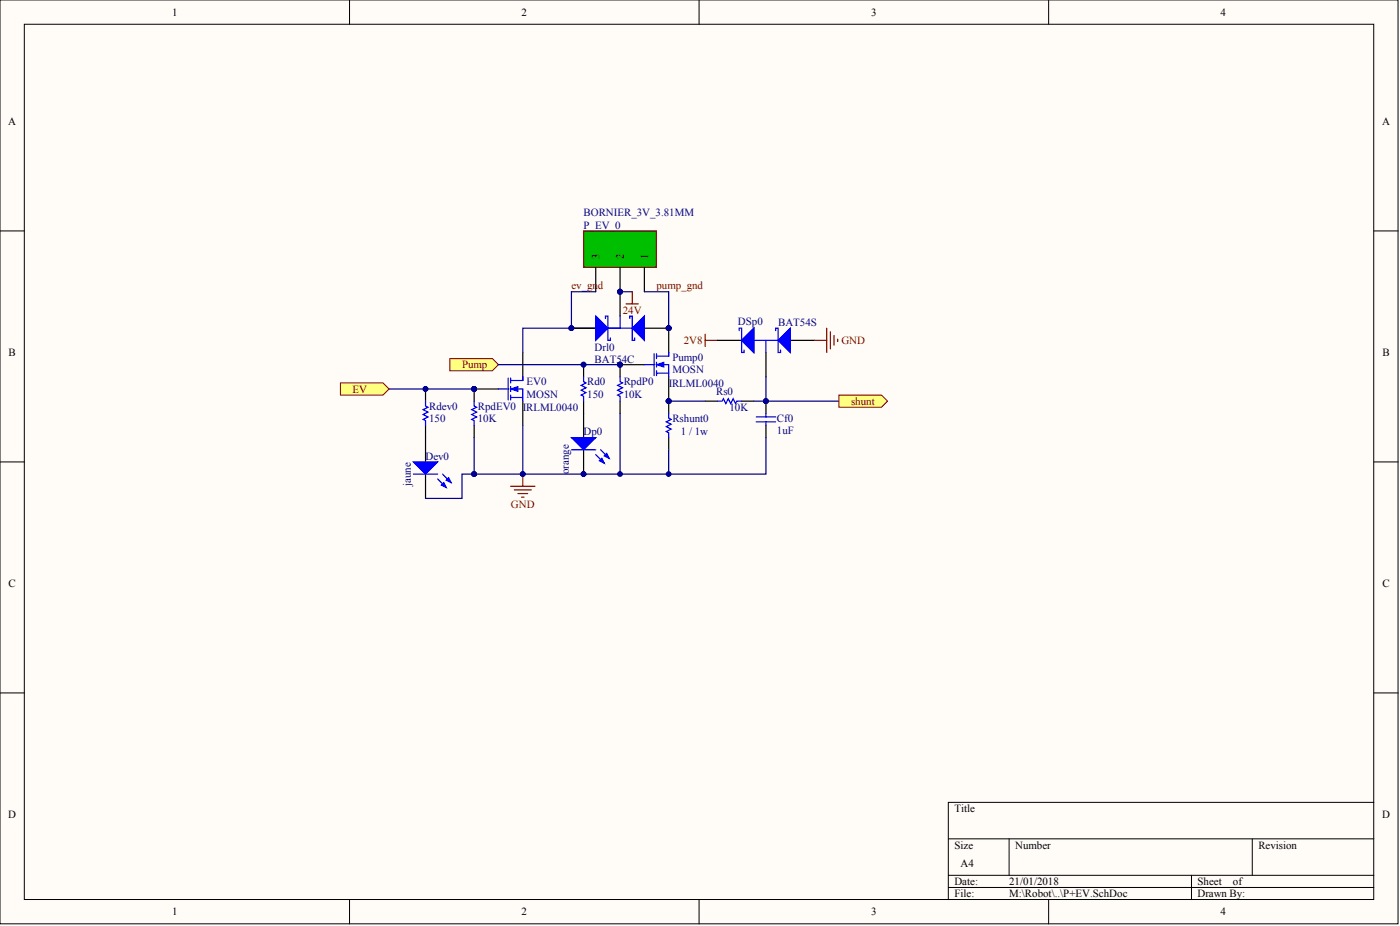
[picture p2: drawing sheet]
<svg xmlns="http://www.w3.org/2000/svg" width="243mm" height="161mm" viewBox="0 0 243 161" stroke-linecap="round" stroke-linejoin="round" font-family="sans-serif">
<g fill="#fffcf8" stroke="#000" stroke-width=".17">
<path d="M0 0h243.1v160.5h-243.1z"/>
<path d="M4.2 4.2h234.6v152.1h-234.6z"/>
</g>
<g fill="none" stroke="#000" stroke-width=".17">
<path d="M60.8 0v4.2M121.5 0v4.2M182.3 0v4.2M0 40.1h4.2M238.9 40.1h4.2M0 80.2h4.2M238.9 80.2h4.2M0 120.4h4.2M238.9 120.4h4.2M238.9 139.4h-74v16.9M60.8 156.3v4.2M121.5 156.3v4.2"/>
<path d="M164.9 145.7h74M164.9 152.1h74M164.9 154.2h74M175.5 145.7v6.4M182.3 156.3v4.2M207.2 152.1v4.2M217.7 145.7v6.4"/>
</g>
<g fill="none" stroke="#000" stroke-width=".21">
<path d="M116.3 57v4.2M124.7 59.1h4.2M137.4 59.1h4.2M74 67.6v2.1M74 73.9v6.3M82.4 67.6h4.3M82.4 73.9v2.1M90.9 61.2v4.3M90.9 69.7v4.2M101.5 63.4v2.1M101.5 69.7v6.3M101.5 78.1v4.3"/>
<path d="M107.8 63.4h4.2M107.8 69.7v2.1M116.3 65.5v6.3M116.3 76v2.1M122.6 69.7h2.1M128.9 69.7h2.2M133.2 61.2v4.3M133.2 73.9v2.1M74 82.4v4.2"/>
</g>
<g fill="#000080" stroke="#000080" stroke-width=".17">
<circle cx="116.3" cy="69.7" r=".41"/>
<circle cx="90.9" cy="82.4" r=".41"/>
<circle cx="101.5" cy="82.4" r=".41"/>
<circle cx="101.5" cy="63.3" r=".41"/>
<circle cx="74" cy="67.6" r=".41"/>
<circle cx="116.3" cy="82.4" r=".41"/>
<circle cx="107.8" cy="82.4" r=".41"/>
<circle cx="82.4" cy="82.4" r=".41"/>
</g>
<g fill="none" stroke="#00f" stroke-width=".21">
<path d="M128.5 57.4v-.4h.4v4.2h.5v-.4M131.1 59.1h4.2M133.2 59.1v2.1M134.9 57.4v-.4h.4v4.2h.4v-.4M74 69.7v.8l.4 .2-.8 .5 .8 .4-.8 .4 .8 .4-.8 .5 .4 .2v.8M82.4 69.7v.8l.5 .2-.9 .5 .9 .4-.9 .4 .9 .4-.9 .5 .4 .2v.8M86.7 67.6h1.7M88.4 65.7v3.8M88.8 67.6h2.1v2.1M88.8 69.1h2.1M88.8 65.7v.8M88.8 67.2v.8"/>
<path d="M88.8 68.6v.9M90.9 65.5v.6h-2.1M99.4 78.1h4.2M101.5 65.5v.8l.4 .2-.9 .4 .9 .5-.9 .4 .9 .4-.9 .4 .5 .2v.9M103.6 79l1.5 1.5M104.4 78.1l1.5 1.5M107.8 65.5v.8l.4 .2-.8 .4 .8 .5-.8 .4 .8 .4-.8 .4 .4 .2v.9M112 63.4h1.7M113.7 61.5v3.8M114.2 63.4h2.1v2.1M114.2 64.8h2.1M114.2 61.5v.8"/>
<path d="M114.2 62.9v.9M114.2 64.4v.9M116.3 71.8v.8l.4 .3-.9 .4 .9 .4-.9 .4 .9 .4-.9 .5 .5 .2v.8M116.3 61.2v.7h-2.1M124.7 69.7h.9l.2-.4 .4 .8 .4-.8 .4 .8 .5-.8 .4 .8 .2-.4h.8M131.5 72.4h3.4M131.5 73.3h3.4M133.2 73.3v.6M71.9 82.4h4.2M76.1 83.2l1.5 1.5M76.9 82.4l1.5 1.4"/>
</g>
<g fill="#00f" stroke="#00f" stroke-width=".17">
<path d="M114.2 63.4l1.2-.5v.9z"/>
<path d="M88.8 67.6l1.3-.4v.8z"/>
</g>
<path d="M107.8 57h-16.9v4.2M82.4 76v6.4M90.9 73.9v8.5M107.8 71.8v10.6M116.3 69.7h6.3M116.3 78.1v4.3M131.1 69.7h14.8M133.2 76v6.4h-50.8M133.2 65.5v4.2M82.4 82.4h-2.1v4.2h-6.3" fill="none" stroke="#000080" stroke-width=".21"/>
<path d="M122.6 58.1v2.1M122.6 59.1h2.1M141.6 59.1h2.1M143.7 57v4.2M144.4 57.7v2.9M145 58.3v1.7M145.6 58.9v.4M88.8 84.5h4.2M89.4 85.1h3M90.1 85.7h1.6M90.7 86.4h.4M90.9 82.4v2.1" fill="none" stroke="#800000" stroke-width=".21"/>
<g fill="#00f" stroke="#00f" stroke-width=".21">
<path d="M135.3 59.1l2.1-2.1v4.2z"/>
<path d="M128.9 59.1l2.2-2.1v4.2z"/>
<path d="M99.4 76h4.2l-2.1 2.1z"/>
<path d="M104.2 80l.4-.4 .5 .9z"/>
<path d="M105.1 79.2l.4-.4 .4 .8z"/>
<path d="M71.9 80.2h4.2l-2.1 2.2z"/>
<path d="M76.7 84.3l.5-.5 .4 .9z"/>
<path d="M77.6 83.4l.4-.4 .4 .8z"/>
</g>
<path d="M101.5 40.1h12.6v6.3h-12.6z" fill="#00bf00" stroke="#800000" stroke-width=".21"/>
<path d="M99.4 57h4.2M103.6 46.5v4.2M107.8 50.7v4.2M112 46.5v4.2M112 57h4.3" fill="none" stroke="#000" stroke-width=".21"/>
<path d="M105.3 55.3v-.4h.4v4.2h.4v-.4M105.7 57h4.2M107.8 54.9v2.1M109.5 55.3v-.4h.4v4.2h.4v-.4" fill="none" stroke="#00f" stroke-width=".21"/>
<circle cx="99.3" cy="57" r=".41" fill="#000080" stroke="#000080" stroke-width=".17"/>
<g fill="#00f" stroke="#00f" stroke-width=".21">
<path d="M103.6 54.9l2.1 2.1-2.1 2.1z"/>
<path d="M109.9 57l2.1-2.1v4.2z"/>
</g>
<path d="M103.6 50.7h-4.2v6.3M112 50.7h4.3v6.3M67.6 67.6h14.8" fill="none" stroke="#000080" stroke-width=".21"/>
<path d="M108.9 52.8h2.1M109.9 50.7v2.1" fill="none" stroke="#800000" stroke-width=".21"/>
<g fill="#ffff80" stroke="#800000" stroke-width=".17">
<path d="M59.2 66.5h7.4l1 1.1-1 1h-7.4z" fill-rule="evenodd"/>
<path d="M78.2 62.3h7.4l1.1 1.1-1.1 1h-7.4z" fill-rule="evenodd"/>
</g>
<path d="M86.7 63.4h21.1" fill="none" stroke="#000080" stroke-width=".21"/>
<path d="M145.9 68.6h7.4l1 1.1-1 1h-7.4z" fill-rule="evenodd" fill="#ffff80" stroke="#800000" stroke-width=".17"/>
<text font-size="5.3" fill="#000080" x="107.2" y="49.5">PIP0EV0002</text>
<g font-size="3.2" fill="#000080">
<text x="107.2" y="65">PIRpdP002</text>
<text x="81.8" y="69.2">PIRpdEV002</text>
<text x="132.6" y="71.3">PICf002</text>
</g>
<g font-size="1.9">
<text x="29.9" y="2.7">1</text>
<text x="90.7" y="2.7">2</text>
<text x="151.5" y="2.7">3</text>
<text x="212.2" y="2.7">4</text>
<text x="1.4" y="21.7">A</text>
<text x="240.3" y="21.7">A</text>
<text x="104.2" y="45" transform="rotate(-90 104.2 45)">3</text>
<text x="108.4" y="45" transform="rotate(-90 108.4 45)">2</text>
<text x="112.7" y="45" transform="rotate(-90 112.7 45)">1</text>
<text x="1.5" y="61.9">B</text>
<text x="240.4" y="61.9">B</text>
<text x="1.5" y="102">C</text>
<text x="240.4" y="102">C</text>
<text x="1.4" y="142.1">D</text>
<text x="165.9" y="141.1">Title</text>
<text x="240.3" y="142.1">D</text>
<text x="165.9" y="147.4">Size</text>
<text x="176.5" y="147.4">Number</text>
<text x="218.8" y="147.4">Revision</text>
<text x="165.9" y="153.8">Date:</text>
<text x="165.9" y="155.9">File:</text>
<text x="167" y="150.6">A4</text>
<text x="175.5" y="153.8">21/01/2018</text>
<text x="175.5" y="155.9">M:\Robot\..\P+EV.SchDoc</text>
<text x="208.2" y="153.8">Sheet</text>
<text x="208.2" y="155.9">Drawn By:</text>
<text x="214.4" y="153.8">of</text>
<text x="29.9" y="159">1</text>
<text x="90.7" y="159">2</text>
<text x="151.5" y="159">3</text>
<text x="212.2" y="159">4</text>
</g>
<g font-size="1.9" fill="#000080">
<text x="101.5" y="39.7">P_EV_0</text>
<text x="101.5" y="37.6">BORNIER_3V_3.81MM</text>
<text x="128.3" y="56.4">DSp0</text>
<text x="135.3" y="56.6">BAT54S</text>
<text x="103.4" y="61">Drl0</text>
<text x="103.4" y="63.1">BAT54C</text>
<text x="116.9" y="62.7">Pump0</text>
<text x="116.9" y="64.8">MOSN</text>
<text x="74.6" y="71.2">Rdev0</text>
<text x="83.1" y="71.2">RpdEV0 IRLML0040</text>
<text x="91.5" y="66.9">EV0</text>
<text x="91.5" y="69.1">MOSN</text>
<text x="102.1" y="66.9">Rd0</text>
<text x="102.1" y="69.1">150</text>
<text x="108.4" y="66.9">RpdP0</text>
<text x="108.4" y="69.1">10K</text>
<text x="116.3" y="67.2">IRLML0040</text>
<text x="124.5" y="68.6">Rs0</text>
<text x="126.8" y="71.4">10K</text>
<text x="74.6" y="73.3">150</text>
<text x="83.1" y="73.3">10K</text>
<text x="101.5" y="75.6">Dp0</text>
<text x="116.9" y="73.3">Rshunt0</text>
<text x="118.4" y="75.6">1 / 1w</text>
<text x="135.1" y="73.3">Cf0</text>
<text x="135.1" y="75.4">1uF</text>
<text x="74" y="79.8">Dev0</text>
<text x="98.9" y="82.4" transform="rotate(-90 98.9 82.4)">orange</text>
<text x="71.4" y="84.5" transform="rotate(-90 71.4 84.5)">jaune</text>
</g>
<g font-size="1.9" fill="#800000">
<text x="99.4" y="50.3">ev_gnd</text>
<text x="114.2" y="50.3">pump_gnd</text>
<text x="108.3" y="54.5">24V</text>
<text x="118.9" y="59.8">2V8</text>
<text x="146.3" y="59.8">GND</text>
<text x="80.3" y="64">Pump</text>
<text x="61.3" y="68.2">EV</text>
<text x="148" y="70.3">shunt</text>
<text x="88.8" y="88.3">GND</text>
</g>
<text font-size="1.1" fill="#000080" x="111.5" y="57.2">PIDrl002</text>
</svg>
